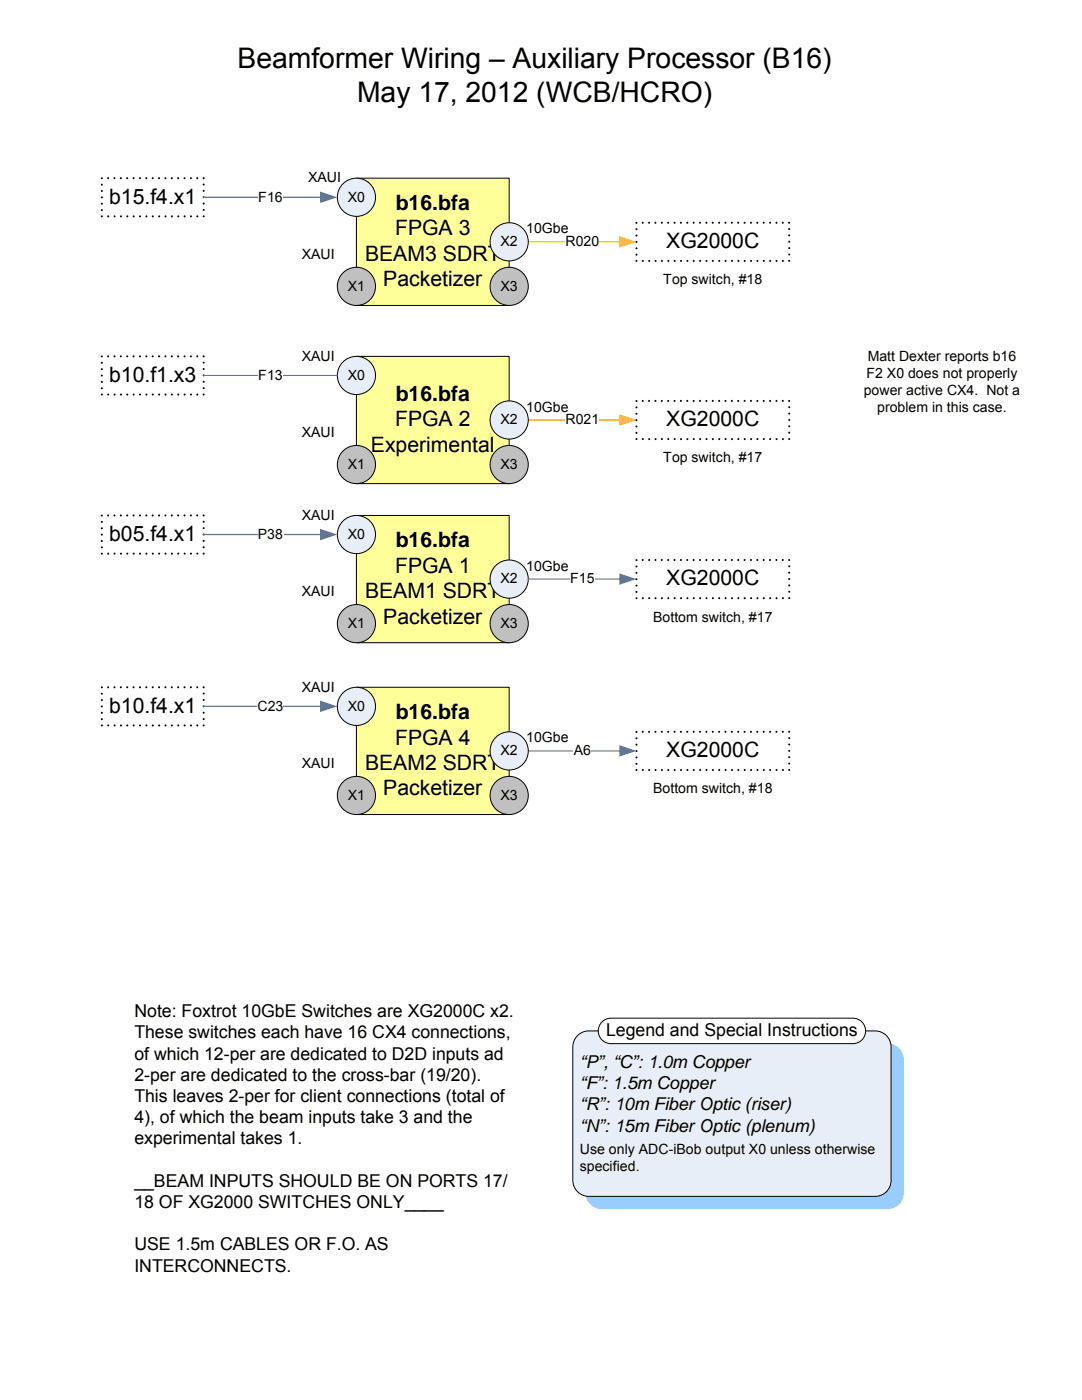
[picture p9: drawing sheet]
<svg xmlns="http://www.w3.org/2000/svg" width="216mm" height="279mm" viewBox="0 0 216 279" stroke-linecap="round" stroke-linejoin="round" font-family="sans-serif">
<path d="M20.3 35.6h20.3v7.6h-20.3z" fill="none" stroke="#000" stroke-width=".42" stroke-dasharray="0 1.3"/>
<path d="M40.6 39.4h23.6" fill="none" stroke="#4677bf" stroke-width=".25"/>
<path d="M63.9 38.2l3.4 1.2-3.4 1.1z" fill="#4677bf"/>
<g fill="#fff">
<path d="M51.5 37.7h4.9v3.4h-4.9z"/>
<path d="M20.3 137.2h20.3v7.6h-20.3z"/>
</g>
<path d="M20.3 137.2h20.3v7.6h-20.3z" fill="none" stroke="#000" stroke-width=".42" stroke-dasharray="0 1.3"/>
<path d="M105.4 83.8h18.5" fill="none" stroke="#f90" stroke-width=".25"/>
<path d="M123.6 82.7l3.4 1.1-3.4 1.2z" fill="#f90"/>
<path d="M112.8 82.1h6.8v3.4h-6.8z" fill="#fff"/>
<path d="M40.6 141h23.6" fill="none" stroke="#4677bf" stroke-width=".25"/>
<path d="M63.9 139.8l3.4 1.2-3.4 1.1z" fill="#4677bf"/>
<path d="M51.4 139.3h5.2v3.4h-5.2z" fill="#fff"/>
<path d="M71.1 71.1h30.5v25.4h-30.5z" fill="#ff9"/>
<path d="M71.1 71.1h30.5v25.4h-30.5z" fill="none" stroke="#000" stroke-width=".2"/>
<circle cx="71.1" cy="74.9" r="3.8" fill="#e8eef7"/>
<circle cx="71.1" cy="74.9" r="3.8" fill="none" stroke="#000" stroke-width=".2"/>
<circle cx="101.6" cy="83.8" r="3.8" fill="#e8eef7"/>
<circle cx="101.6" cy="83.8" r="3.8" fill="none" stroke="#000" stroke-width=".2"/>
<circle cx="71.1" cy="92.7" r="3.8" fill="#c0c0c0"/>
<circle cx="71.1" cy="92.7" r="3.8" fill="none" stroke="#000" stroke-width=".2"/>
<circle cx="101.6" cy="92.7" r="3.8" fill="#c0c0c0"/>
<circle cx="101.6" cy="92.7" r="3.8" fill="none" stroke="#000" stroke-width=".2"/>
<path d="M117.8 209.2a3.2 3.2 0 0 1 2.2-.9h57.2a3.2 3.2 0 0 1 3.1 3.2v26.6a3.2 3.2 0 0 1-3.1 3.2h-57.2a3.2 3.2 0 0 1-3.2-3.2v-26.6a3.2 3.2 0 0 1 1-2.3z" fill-rule="evenodd" fill="#9cf"/>
<path d="M115.2 206.7a3.2 3.2 0 0 1 2.3-1h57.1a3.2 3.2 0 0 1 3.2 3.2v26.7a3.2 3.2 0 0 1-3.2 3.2h-57.1a3.2 3.2 0 0 1-3.2-3.2v-26.7a3.2 3.2 0 0 1 .9-2.2z" fill-rule="evenodd" fill="#e8eef7"/>
<path d="M115.2 206.7a3.2 3.2 0 0 1 2.3-1h57.1a3.2 3.2 0 0 1 3.2 3.2v26.7a3.2 3.2 0 0 1-3.2 3.2h-57.1a3.2 3.2 0 0 1-3.2-3.2v-26.7a3.2 3.2 0 0 1 .9-2.2z" fill="none" stroke="#000" stroke-width=".2"/>
<path d="M119.9 204.2a2.54 2.54 0 0 1 2-1h48.3a2.54 2.54 0 0 1 2.5 2.5 2.54 2.54 0 0 1-2.5 2.6h-48.3a2.54 2.54 0 0 1-2.3-1.5 2.54 2.54 0 0 1 .3-2.6z" fill-rule="evenodd" fill="#fff"/>
<path d="M119.9 204.2a2.54 2.54 0 0 1 2-1h48.3a2.54 2.54 0 0 1 2.5 2.5 2.54 2.54 0 0 1-2.5 2.6h-48.3a2.54 2.54 0 0 1-2.3-1.5 2.54 2.54 0 0 1 .3-2.6z" fill="none" stroke="#000" stroke-width=".2"/>
<path d="M20.3 102.9h20.3v7.6h-20.3z" fill="#fff"/>
<path d="M20.3 102.9h20.3v7.6h-20.3z" fill="none" stroke="#000" stroke-width=".42" stroke-dasharray="0 1.3"/>
<path d="M127 146h30.5v7.7h-30.5z" fill="#fff"/>
<path d="M127 146h30.5v7.7h-30.5z" fill="none" stroke="#000" stroke-width=".42" stroke-dasharray="0 1.3"/>
<path d="M71.1 102.9h30.5v25.4h-30.5z" fill="#ff9"/>
<path d="M71.1 102.9h30.5v25.4h-30.5z" fill="none" stroke="#000" stroke-width=".2"/>
<circle cx="71.1" cy="106.7" r="3.8" fill="#e8eef7"/>
<circle cx="71.1" cy="106.7" r="3.8" fill="none" stroke="#000" stroke-width=".2"/>
<circle cx="101.6" cy="115.6" r="3.8" fill="#e8eef7"/>
<circle cx="101.6" cy="115.6" r="3.8" fill="none" stroke="#000" stroke-width=".2"/>
<circle cx="71.1" cy="124.5" r="3.8" fill="#c0c0c0"/>
<circle cx="71.1" cy="124.5" r="3.8" fill="none" stroke="#000" stroke-width=".2"/>
<circle cx="101.6" cy="124.5" r="3.8" fill="#c0c0c0"/>
<circle cx="101.6" cy="124.5" r="3.8" fill="none" stroke="#000" stroke-width=".2"/>
<path d="M105.4 48.3h18.5" fill="none" stroke="#f90" stroke-width=".25"/>
<path d="M123.6 47.1l3.4 1.2-3.4 1.1z" fill="#f90"/>
<path d="M112.8 46.6h6.8v3.4h-6.8z" fill="#fff"/>
<path d="M105.4 115.6h18.5" fill="none" stroke="#4677bf" stroke-width=".25"/>
<path d="M123.6 114.4l3.4 1.2-3.4 1.1z" fill="#4677bf"/>
<g fill="#fff">
<path d="M113.8 113.9h4.8v3.4h-4.8z"/>
<path d="M127 111.8h30.5v7.6h-30.5z"/>
</g>
<path d="M127 111.8h30.5v7.6h-30.5z" fill="none" stroke="#000" stroke-width=".42" stroke-dasharray="0 1.3"/>
<path d="M105.4 149.9h18.5" fill="none" stroke="#4677bf" stroke-width=".25"/>
<path d="M123.6 148.7l3.4 1.2-3.4 1.1z" fill="#4677bf"/>
<path d="M114.5 148.2h3.4v3.4h-3.4z" fill="#fff"/>
<path d="M71.1 137.2h30.5v25.4h-30.5z" fill="#ff9"/>
<path d="M71.1 137.2h30.5v25.4h-30.5z" fill="none" stroke="#000" stroke-width=".2"/>
<circle cx="71.1" cy="141" r="3.8" fill="#e8eef7"/>
<circle cx="71.1" cy="141" r="3.8" fill="none" stroke="#000" stroke-width=".2"/>
<circle cx="101.6" cy="149.9" r="3.8" fill="#e8eef7"/>
<circle cx="101.6" cy="149.9" r="3.8" fill="none" stroke="#000" stroke-width=".2"/>
<circle cx="71.1" cy="158.8" r="3.8" fill="#c0c0c0"/>
<circle cx="71.1" cy="158.8" r="3.8" fill="none" stroke="#000" stroke-width=".2"/>
<circle cx="101.6" cy="158.8" r="3.8" fill="#c0c0c0"/>
<circle cx="101.6" cy="158.8" r="3.8" fill="none" stroke="#000" stroke-width=".2"/>
<path d="M71.1 35.6h30.5v25.4h-30.5z" fill="#ff9"/>
<path d="M71.1 35.6h30.5v25.4h-30.5z" fill="none" stroke="#000" stroke-width=".2"/>
<circle cx="71.1" cy="39.4" r="3.8" fill="#e8eef7"/>
<circle cx="71.1" cy="39.4" r="3.8" fill="none" stroke="#000" stroke-width=".2"/>
<circle cx="101.6" cy="48.3" r="3.8" fill="#e8eef7"/>
<circle cx="101.6" cy="48.3" r="3.8" fill="none" stroke="#000" stroke-width=".2"/>
<circle cx="71.1" cy="57.2" r="3.8" fill="#c0c0c0"/>
<circle cx="71.1" cy="57.2" r="3.8" fill="none" stroke="#000" stroke-width=".2"/>
<circle cx="101.6" cy="57.2" r="3.8" fill="#c0c0c0"/>
<circle cx="101.6" cy="57.2" r="3.8" fill="none" stroke="#000" stroke-width=".2"/>
<path d="M20.3 71.1h20.3v7.6h-20.3z" fill="#fff"/>
<path d="M20.3 71.1h20.3v7.6h-20.3z" fill="none" stroke="#000" stroke-width=".42" stroke-dasharray="0 1.3"/>
<path d="M40.6 74.9h26.7" fill="none" stroke="#4677bf" stroke-width=".2"/>
<g fill="#fff">
<path d="M51.5 73.2h4.9v3.4h-4.9z"/>
<path d="M127 80h30.5v7.6h-30.5z"/>
</g>
<path d="M127 80h30.5v7.6h-30.5z" fill="none" stroke="#000" stroke-width=".42" stroke-dasharray="0 1.3"/>
<path d="M127 44.4h30.5v7.7h-30.5z" fill="#fff"/>
<path d="M127 44.4h30.5v7.7h-30.5z" fill="none" stroke="#000" stroke-width=".42" stroke-dasharray="0 1.3"/>
<path d="M40.6 106.7h23.6" fill="none" stroke="#4677bf" stroke-width=".25"/>
<path d="M63.9 105.5l3.4 1.2-3.4 1.1z" fill="#4677bf"/>
<path d="M51.5 105h5v3.4h-5z" fill="#fff"/>
<g font-size="5.7">
<text x="47.4" y="13.5">Beamformer Wiring – Auxiliary Processor (B16)</text>
<text x="71.2" y="20.3">May 17, 2012 (WCB/HCRO)</text>
</g>
<g font-size="4.2">
<text x="21.8" y="40.6">b15.f4.x1</text>
<text x="79" y="41.9">b16.bfa</text>
<text x="78.8" y="47">FPGA 3</text>
<text x="72.8" y="52.1">BEAM3 SDRT</text>
<text x="132.9" y="49.5">XG2000C</text>
<text x="76.5" y="57.2">Packetizer</text>
<text x="21.8" y="76.2">b10.f1.x3</text>
<text x="79" y="80">b16.bfa</text>
<text x="78.8" y="85.1">FPGA 2</text>
<text x="132.9" y="85.1">XG2000C</text>
<text x="74" y="90.2">Experimental</text>
<text x="21.8" y="107.9">b05.f4.x1</text>
<text x="79" y="109.2">b16.bfa</text>
<text x="72.8" y="119.4">BEAM1 SDRT</text>
<text x="78.8" y="114.3">FPGA 1</text>
<text x="132.9" y="116.8">XG2000C</text>
<text x="76.5" y="124.5">Packetizer</text>
<text x="21.8" y="142.2">b10.f4.x1</text>
<text x="79" y="143.5">b16.bfa</text>
<text x="78.8" y="148.6">FPGA 4</text>
<text x="72.8" y="153.7">BEAM2 SDRT</text>
<text x="132.9" y="151.1">XG2000C</text>
<text x="76.5" y="158.8">Packetizer</text>
</g>
<g font-size="3.5">
<text x="26.8" y="203">Note: Foxtrot 10GbE Switches are XG2000C x2.</text>
<text x="26.8" y="207.2">These switches each have 16 CX4 connections,</text>
<text x="120.9" y="206.8">Legend and Special Instructions</text>
<text x="26.8" y="211.5">of which 12-per are dedicated to D2D inputs ad</text>
<text x="26.8" y="215.7">2-per are dedicated to the cross-bar (19/20).</text>
<text x="115.7" y="213.1">“P”, “C”: 1.0m Copper</text>
<text x="26.8" y="219.9">This leaves 2-per for client connections (total of</text>
<text x="115.7" y="217.4">“F”: 1.5m Copper</text>
<text x="115.7" y="221.6">“R”: 10m Fiber Optic (riser)</text>
<text x="26.8" y="224.2">4), of which the beam inputs take 3 and the</text>
<text x="115.7" y="225.8">“N”: 15m Fiber Optic (plenum)</text>
<text x="26.8" y="228.4">experimental takes 1.</text>
<text x="26.8" y="236.9">__BEAM INPUTS SHOULD BE ON PORTS 17/</text>
<text x="26.8" y="241.1">18 OF XG2000 SWITCHES ONLY____</text>
<text x="26.8" y="249.6">USE 1.5m CABLES OR F.O. AS</text>
<text x="26.8" y="253.8">INTERCONNECTS.</text>
</g>
<g font-size="2.8">
<text x="51.5" y="40.2">F16</text>
<text x="61.5" y="36.4">XAUI</text>
<text x="69.4" y="40.2">X0</text>
<text x="105" y="46.6">10Gbe</text>
<text x="60.2" y="51.6">XAUI</text>
<text x="99.9" y="49.1">X2</text>
<text x="112.8" y="49.1">R020</text>
<text x="69.4" y="58">X1</text>
<text x="99.9" y="58">X3</text>
<text x="132.4" y="56.7">Top switch, #18</text>
<text x="60.2" y="72">XAUI</text>
<text x="173.1" y="72">Matt Dexter reports b16</text>
<text x="51.5" y="75.8">F13</text>
<text x="69.4" y="75.8">X0</text>
<text x="172.9" y="75.4">F2 X0 does not properly</text>
<text x="105" y="82.1">10Gbe</text>
<text x="172.4" y="78.7">power active CX4. Not a</text>
<text x="175" y="82.1">problem in this case.</text>
<text x="60.2" y="87.2">XAUI</text>
<text x="99.9" y="84.7">X2</text>
<text x="112.8" y="84.7">R021</text>
<text x="69.4" y="93.6">X1</text>
<text x="99.9" y="93.6">X3</text>
<text x="132.4" y="92.3">Top switch, #17</text>
<text x="51.5" y="107.5">P38</text>
<text x="60.2" y="103.7">XAUI</text>
<text x="69.4" y="107.5">X0</text>
<text x="105" y="113.9">10Gbe</text>
<text x="60.2" y="119">XAUI</text>
<text x="99.9" y="116.4">X2</text>
<text x="113.8" y="116.4">F15</text>
<text x="69.4" y="125.3">X1</text>
<text x="99.9" y="125.3">X3</text>
<text x="130.3" y="124">Bottom switch, #17</text>
<text x="51.4" y="141.8">C23</text>
<text x="60.2" y="138">XAUI</text>
<text x="69.4" y="141.8">X0</text>
<text x="105" y="148.2">10Gbe</text>
<text x="60.2" y="153.2">XAUI</text>
<text x="99.9" y="150.7">X2</text>
<text x="114.5" y="150.7">A6</text>
<text x="69.4" y="159.6">X1</text>
<text x="99.9" y="159.6">X3</text>
<text x="130.3" y="158.3">Bottom switch, #18</text>
<text x="115.7" y="230.3">Use only ADC-iBob output X0 unless otherwise</text>
<text x="115.7" y="233.7">specified.</text>
</g>
</svg>
